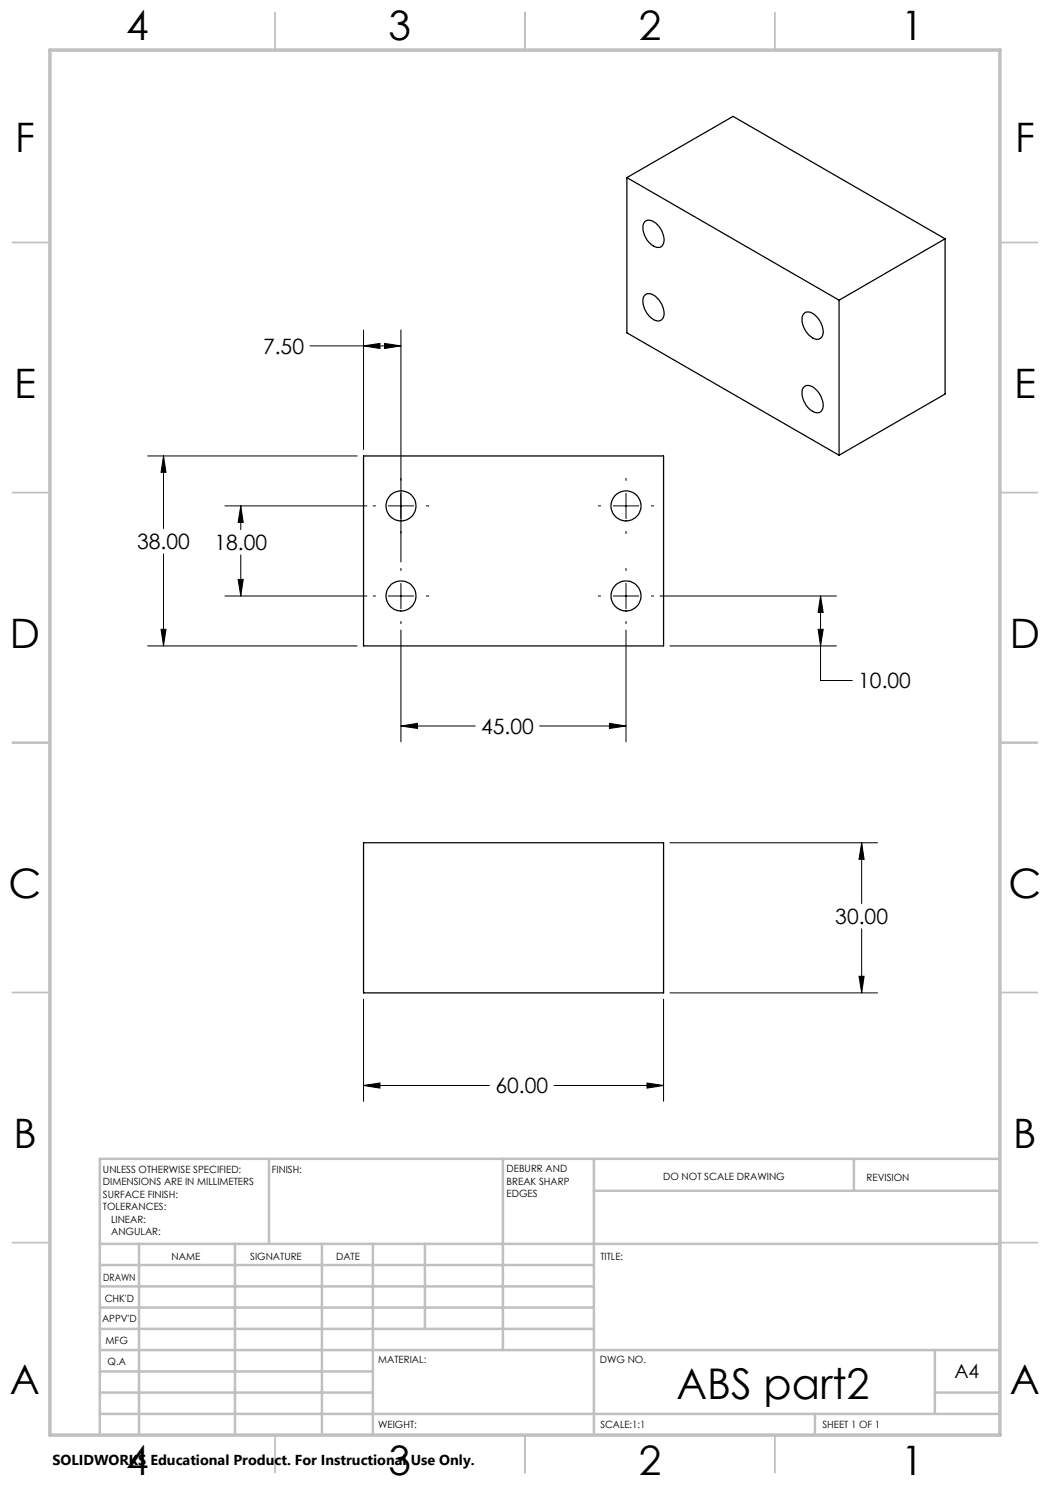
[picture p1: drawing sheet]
<svg xmlns="http://www.w3.org/2000/svg" width="210mm" height="297mm" viewBox="0 0 210 297" stroke-linecap="round" stroke-linejoin="round" font-family="sans-serif">
<g fill="none" stroke="#000" stroke-width=".2">
<path d="M62 69.2h18.2M72.7 69.2l3.3-.5v1zM72.7 66v23.9M76.9 68.7l3.3 .5-3.3 .5zM80.2 66v46.4M29.5 91.2h41.9M32.7 91.2v14.5M32.7 91.2l.5 3.3h-1zM125.2 95.6v.5M125.2 98.6v5.1M32.7 110.8v18.4M45 101.2h28.4"/>
<path d="M45 119.2h28.4M47.6 115.9h1l-.4 3.3zM48.2 101.2v4.7M48.2 111v8.2M48.2 101.2l.4 3.3h-1zM74.6 101.2h.5M74.6 119.2h.5M77.6 101.2h5.1M77.6 119.2h5.1M80.2 113.7v.4M80.2 116.7v5M85.3 101.2h.5"/>
<path d="M85.3 119.2h.5M119.7 101.2h.4M119.7 119.2h.4M122.7 101.2h5M122.7 119.2h5M125.2 106.3v.4M125.2 113.7v.4M125.2 116.7v5M130.3 101.2h.4M130.3 119.2h.4M132 119.2h35.3M164.1 119.2l.5 3.3h-1z"/>
<path d="M164.1 119.2v16.9h6.4M29.5 129.2h41.9M32.2 125.9h1l-.5 3.3zM80.2 126v22.4M80.2 124.3v.4M125.2 126v22.4M125.2 124.3v.4M134 129.2h33.3M163.6 125.9h1l-.5 3.3zM80.2 145.2h14.8M80.2 145.2l3.3-.5v1zM107.9 145.2h17.3"/>
<path d="M121.9 144.7l3.3 .5-3.3 .5zM134 168.6h41.5M172.3 168.6l.5 3.3h-1zM172.3 168.6v12.1M72.7 199.8v20.5M132.7 199.8v20.5M134 198.6h41.5M171.8 195.3h1l-.5 3.3zM172.3 185.8v12.8M72.7 217.1l3.3-.5v1zM72.7 217.1h25.2M110.8 217.1h21.9"/>
<path d="M129.4 216.6l3.3 .5-3.3 .5z"/>
</g>
<g fill="none" stroke="#c0c0c0" stroke-width=".35">
<path d="M55 2.5v7.5M105 2.5v7.5M155 2.5v7.5M2.5 48.5h7.5M200 48.5h7.5M2.5 98.5h7.5M200 98.5h7.5M2.5 148.5h7.5M200 148.5h7.5M2.5 198.5h7.5M200 198.5h7.5M2.5 248.5h7.5"/>
<path d="M200 248.5h7.5M55 287v7.5M105 287v7.5M155 287v7.5"/>
</g>
<g fill="none" stroke="#c0c0c0" stroke-width=".5">
<path d="M53.8 231.8v17M100.6 231.8v38.2M118.8 231.8v55.2M118.8 238.2h81.2M170.8 231.8v6.4M200 231.8h-180v55.2M20 248.8h180M20 257.3h98.8M20 253h98.8M27.8 248.8v38.2M47 248.8v38.2M64.4 248.8v38.2"/>
<path d="M74.6 248.8v38.2M85 248.8v17M20 265.8h98.8M20 261.5h98.8M20 278.5h54.6M20 274.3h54.6M20 270h180M187 278.5h13M187 270v12.8M20 282.8h180M163 282.8v4.2"/>
</g>
<path d="M10 10h190v277h-190z" fill="none" stroke="#c0c0c0" stroke-width=".7"/>
<path d="M47.6 115.9h1l-.4 3.3zM48.2 101.2l.4 3.3h-1zM80.2 145.2l3.3-.5v1zM121.9 144.7l3.3 .5-3.3 .5zM32.7 91.2l.5 3.3h-1zM32.2 125.9h1l-.5 3.3zM76.9 68.7l3.3 .5-3.3 .5zM72.7 69.2l3.3-.5v1zM164.1 119.2l.5 3.3h-1zM163.6 125.9h1l-.5 3.3zM172.3 168.6l.5 3.3h-1zM171.8 195.3h1l-.5 3.3zM72.7 217.1l3.3-.5v1zM129.4 216.6l3.3 .5-3.3 .5z" fill="#000"/>
<g fill="none" stroke="#000" stroke-width=".25">
<path d="M125.4 35.5v31.1l42.4 24.4M125.4 35.5l42.4 24.5M125.4 35.5l21.2-12.2 42.4 24.5M128.9 59.1a1.63 1.63 0 0 1 2.5 .4 4.2 4.2 0 0 1 1.3 4 1.34 1.34 0 0 1-2.3 .2 4.1 4.1 0 0 1-1.6-4.4zM128.9 44.4a1.7 1.7 0 0 1 2.5 .4 4.2 4.2 0 0 1 1.3 4 1.36 1.36 0 0 1-2.3 .2 4.2 4.2 0 0 1-1.6-4.4zM189 47.8l-21.2 12.2M189 47.8v31l-21.2 12.2M160.7 77.5a1.68 1.68 0 0 1 2.5 .4 4.1 4.1 0 0 1 1.3 3.9 1.36 1.36 0 0 1-2.3 .3 4.1 4.1 0 0 1-1.6-4.4zM160.7 62.8a1.63 1.63 0 0 1 2.5 .4 4.2 4.2 0 0 1 1.3 4 1.34 1.34 0 0 1-2.3 .2 4.1 4.1 0 0 1-1.6-4.4zM167.8 60v31M72.7 91.2h60v38h-60zM72.7 168.6h60v30h-60z"/>
<circle cx="80.2" cy="119.2" r="3"/>
<circle cx="80.2" cy="101.2" r="2.99"/>
<circle cx="125.2" cy="119.2" r="3"/>
<circle cx="125.2" cy="101.2" r="2.99"/>
</g>
<text font-size="8.5" x="135.3" y="279.7">ABS part2</text>
<g font-size="8.1">
<text x="25.2" y="8">4</text>
<text x="77.7" y="8">3</text>
<text x="127.7" y="8">2</text>
<text x="180.2" y="8">1</text>
<text x="3" y="30.4">F</text>
<text x="203" y="30.4">F</text>
<text x="2.8" y="79.6">E</text>
<text x="202.8" y="79.6">E</text>
<text x="2" y="129.6">D</text>
<text x="202" y="129.6">D</text>
<text x="1.7" y="179.6">C</text>
<text x="201.7" y="179.6">C</text>
<text x="2.7" y="229.6">B</text>
<text x="202.7" y="229.6">B</text>
<text x="2" y="278.9">A</text>
<text x="202" y="278.9">A</text>
<text x="25.2" y="295">4</text>
<text x="77.7" y="295">3</text>
<text x="127.7" y="295">2</text>
<text x="180.2" y="295">1</text>
</g>
<g font-size="4.2">
<text x="52.6" y="70.8">7.50</text>
<text x="27.4" y="109.8">38.00</text>
<text x="42.9" y="110">18.00</text>
<text x="171.7" y="137.7">10.00</text>
<text x="96.2" y="146.8">45.00</text>
<text x="167.1" y="184.8">30.00</text>
<text x="99.1" y="218.7">60.00</text>
</g>
<text font-size="3.9" x="190.9" y="275.5">A4</text>
<text font-size="2.9" x="10.5" y="292.9">SOLIDWORKS Educational Product. For Instructional Use Only.</text>
<g font-size="2">
<text x="20.6" y="234.6">UNLESS OTHERWISE SPECIFIED:</text>
<text x="20.6" y="237.1">DIMENSIONS ARE IN MILLIMETERS</text>
<text x="20.6" y="239.6">SURFACE FINISH:</text>
<text x="54.4" y="234.6">FINISH:</text>
<text x="101.3" y="234.5">DEBURR AND</text>
<text x="101.3" y="237">BREAK SHARP</text>
<text x="101.3" y="239.5">EDGES</text>
<text x="132.6" y="236">DO NOT SCALE DRAWING</text>
<text x="173.3" y="236.2">REVISION</text>
<text x="20.6" y="242.1">TOLERANCES:</text>
<text x="22.2" y="244.6">LINEAR:</text>
<text x="22.2" y="247.1">ANGULAR:</text>
<text x="34.3" y="252">NAME</text>
<text x="50" y="251.9">SIGNATURE</text>
<text x="67.2" y="251.9">DATE</text>
<text x="120.1" y="251.9">TITLE:</text>
<text x="20.6" y="256.1">DRAWN</text>
<text x="20.9" y="260.3">CHK'D</text>
<text x="20.4" y="264.4">APPV'D</text>
<text x="21.1" y="268.8">MFG</text>
<text x="21.5" y="273">Q.A</text>
<text x="75.6" y="272.5">MATERIAL:</text>
<text x="120" y="272.5">DWG NO.</text>
<text x="75.6" y="285.5">WEIGHT:</text>
<text x="120.1" y="285.6">SCALE:1:1</text>
<text x="164.5" y="285.6">SHEET 1 OF 1</text>
</g>
</svg>
